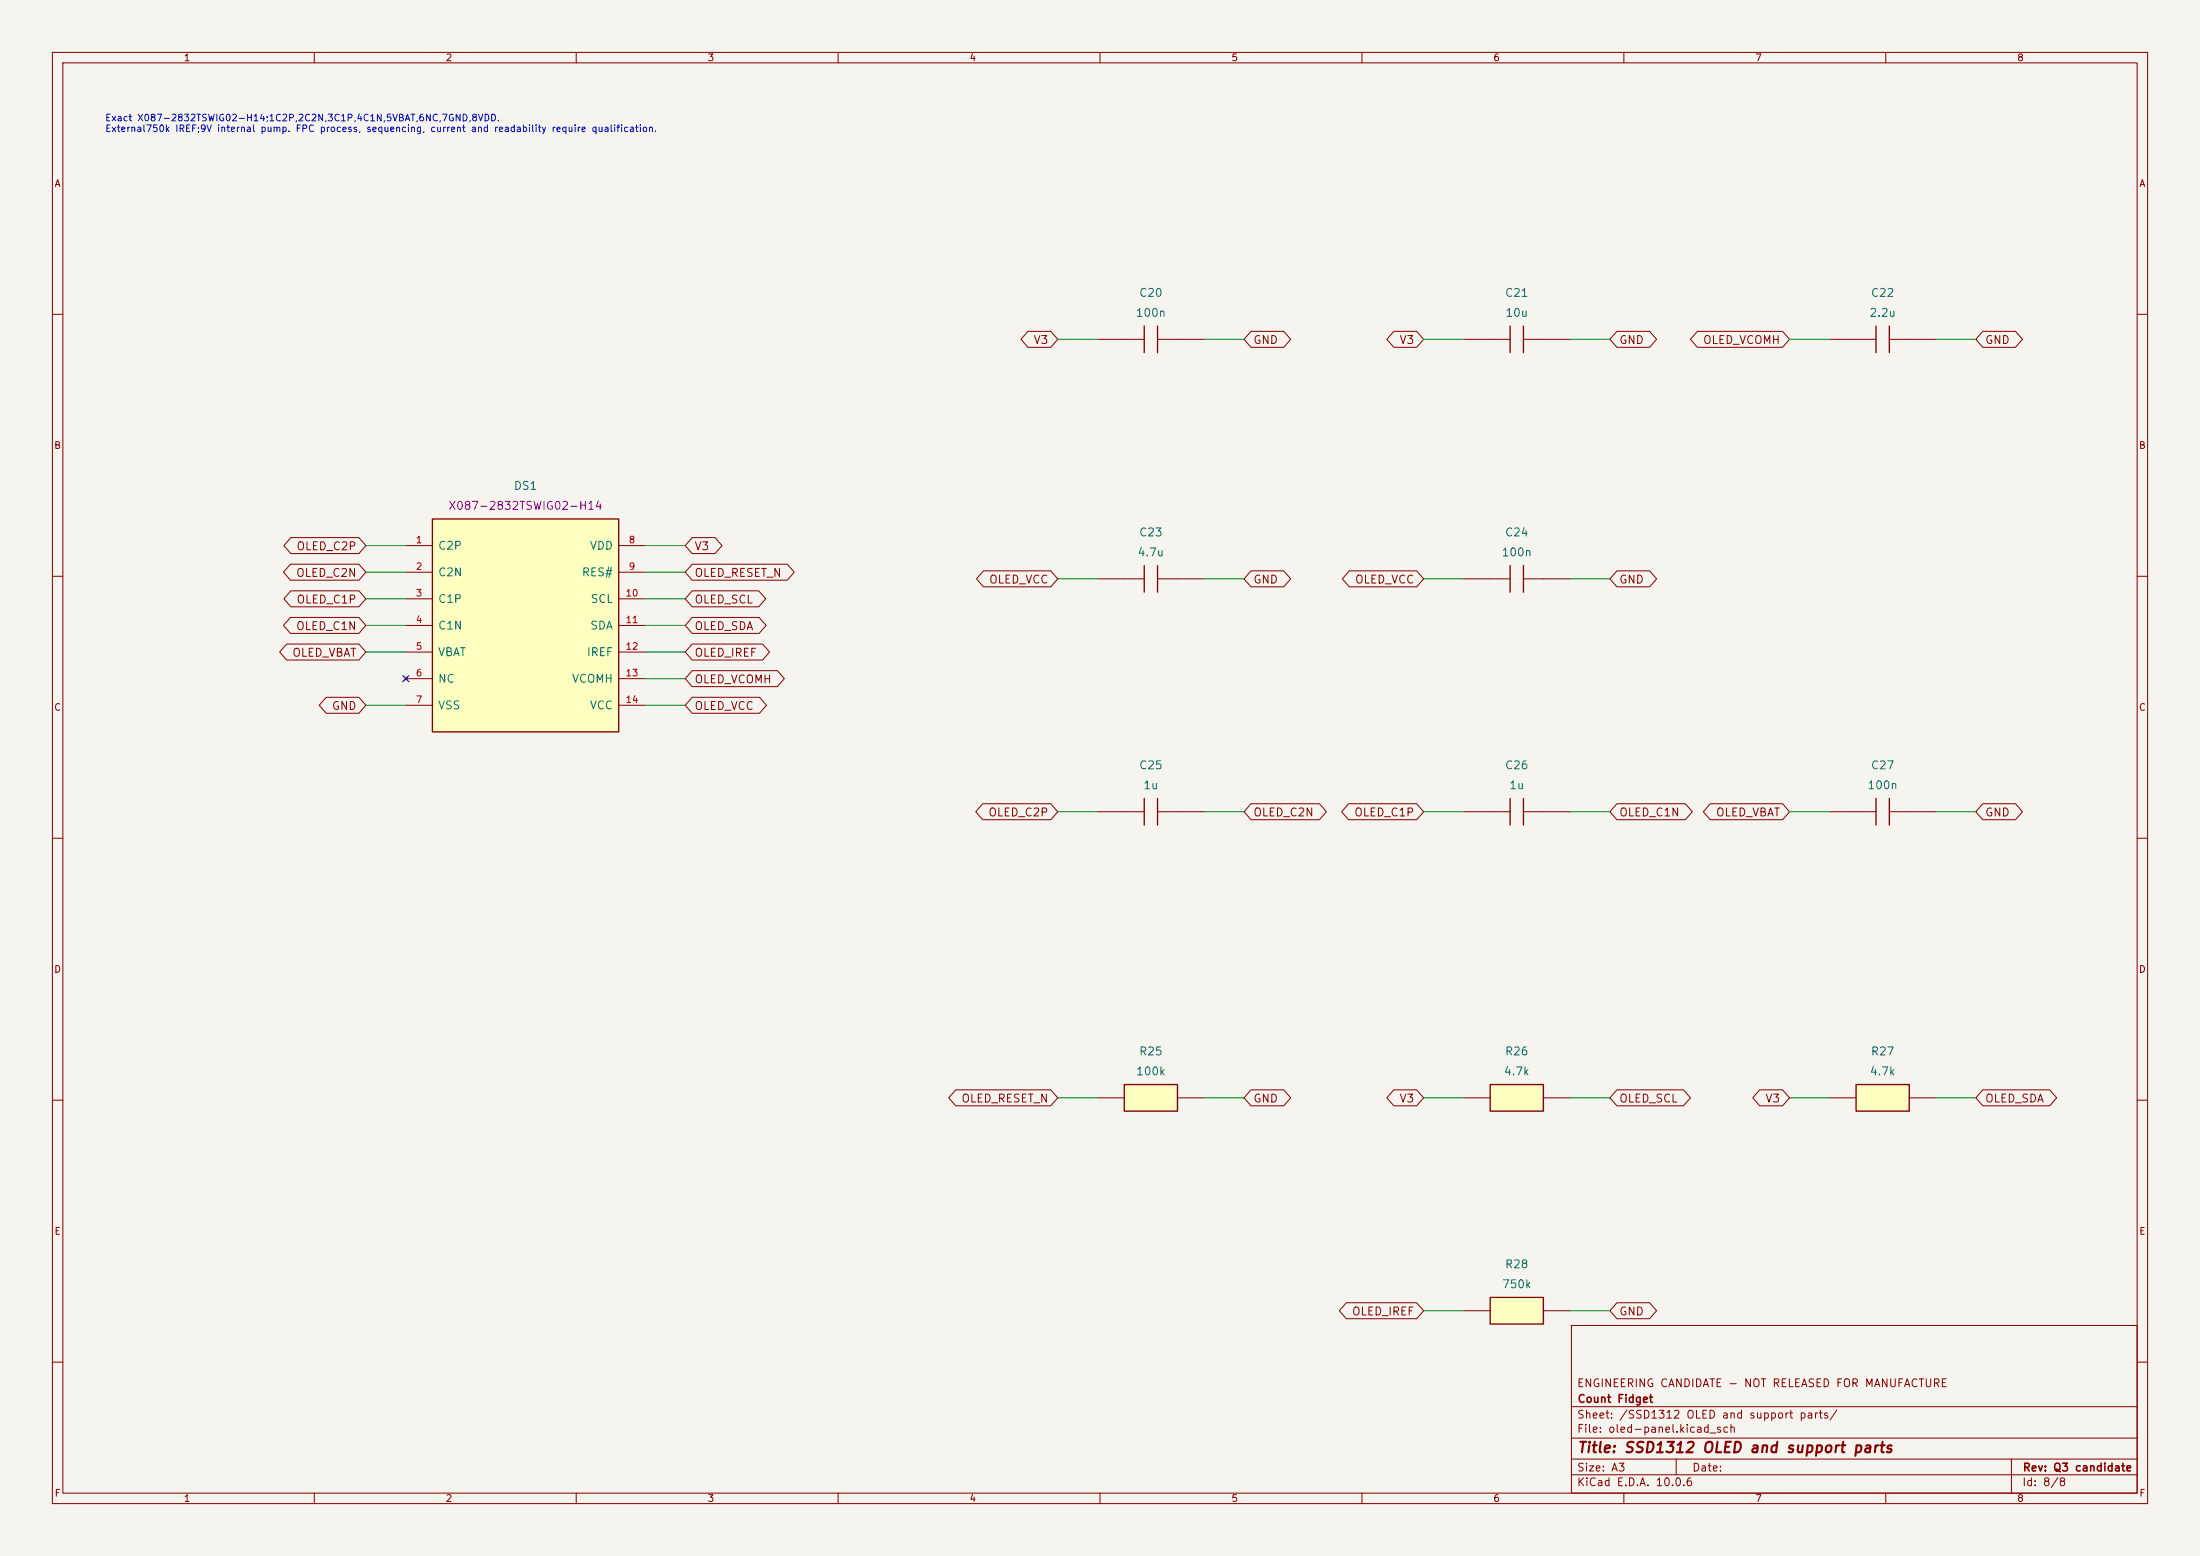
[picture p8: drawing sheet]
(kicad_sch (version 20250114) (generator "eeschema") (generator_version "10.0") (paper "A3") (title_block (title "SSD1312 OLED and support parts") (rev "Q3 candidate")
   (company "Count Fidget") (comment 1 "ENGINEERING CANDIDATE - NOT RELEASED FOR MANUFACTURE"))
(lib_symbols (symbol "CountFidgetQ3:DS1" (pin_names (offset 1.016))  (exclude_from_sim no) (in_bom yes) (on_board yes)
   (property "Reference" "DS" (at 0 24.13 0) (effects (font (size 1.27 1.27)))) (property "Value" "X087-2832TSWIG02-H14" (at 0 -24.13 0) (effects (font (size 1.27 1.27))))
   (property "Footprint" "CountFidgetQ3:X087-2832TSWIG02-H14" (at 0 0 0) (effects (font (size 1.27 1.27)) (hide yes)))
   (symbol "DS1_0_1" (rectangle (start -17.78 20.32) (end 17.78 -20.32) (stroke (width 0.254) (type default)) (fill (type background)))) (symbol "DS1_1_1" (pin passive line (at -22.86 15.24 0) (length 5.08) (name "C2P" (effects (font (size 1.524 1.524)))) (number "1" (effects (font (size 1.27 1.27)))))(pin passive line (at -22.86 10.16 0) (length 5.08) (name "C2N" (effects (font (size 1.524 1.524)))) (number "2" (effects (font (size 1.27 1.27)))))(pin passive line (at -22.86 5.08 0) (length 5.08) (name "C1P" (effects (font (size 1.524 1.524)))) (number "3" (effects (font (size 1.27 1.27)))))(pin passive line (at -22.86 0.0 0) (length 5.08) (name "C1N" (effects (font (size 1.524 1.524)))) (number "4" (effects (font (size 1.27 1.27)))))(pin power_in line (at -22.86 -5.08 0) (length 5.08) (name "VBAT" (effects (font (size 1.524 1.524)))) (number "5" (effects (font (size 1.27 1.27)))))(pin no_connect line (at -22.86 -10.159999999999998 0) (length 5.08) (name "NC" (effects (font (size 1.524 1.524)))) (number "6" (effects (font (size 1.27 1.27)))))(pin power_in line (at -22.86 -15.24 0) (length 5.08) (name "VSS" (effects (font (size 1.524 1.524)))) (number "7" (effects (font (size 1.27 1.27)))))(pin power_in line (at 22.86 15.24 180) (length 5.08) (name "VDD" (effects (font (size 1.524 1.524)))) (number "8" (effects (font (size 1.27 1.27)))))(pin input line (at 22.86 10.16 180) (length 5.08) (name "RES#" (effects (font (size 1.524 1.524)))) (number "9" (effects (font (size 1.27 1.27)))))(pin input line (at 22.86 5.08 180) (length 5.08) (name "SCL" (effects (font (size 1.524 1.524)))) (number "10" (effects (font (size 1.27 1.27)))))(pin bidirectional line (at 22.86 0.0 180) (length 5.08) (name "SDA" (effects (font (size 1.524 1.524)))) (number "11" (effects (font (size 1.27 1.27)))))(pin passive line (at 22.86 -5.08 180) (length 5.08) (name "IREF" (effects (font (size 1.524 1.524)))) (number "12" (effects (font (size 1.27 1.27)))))(pin power_out line (at 22.86 -10.159999999999998 180) (length 5.08) (name "VCOMH" (effects (font (size 1.524 1.524)))) (number "13" (effects (font (size 1.27 1.27)))))(pin power_out line (at 22.86 -15.24 180) (length 5.08) (name "VCC" (effects (font (size 1.524 1.524)))) (number "14" (effects (font (size 1.27 1.27)))))))
(symbol "CountFidgetQ3:C20" (pin_names (offset 1.016) hide) (pin_numbers hide) (exclude_from_sim no) (in_bom yes) (on_board yes)
   (property "Reference" "C" (at 0 6.35 0) (effects (font (size 1.27 1.27)))) (property "Value" "GRM188R71H104KA93D" (at 0 -6.35 0) (effects (font (size 1.27 1.27))))
   (property "Footprint" "CountFidgetQ3:Capacitor_SMD_C_0603_1608Metric" (at 0 0 0) (effects (font (size 1.27 1.27)) (hide yes)))
   (symbol "C20_0_1" (polyline (pts (xy -1.27 -2.54) (xy -1.27 2.54)) (stroke (width 0.254) (type default)) (fill (type none)))(polyline (pts (xy 1.27 -2.54) (xy 1.27 2.54)) (stroke (width 0.254) (type default)) (fill (type none)))(polyline (pts (xy -5.08 0) (xy -1.27 0)) (stroke (width 0) (type default)) (fill (type none)))(polyline (pts (xy 1.27 0) (xy 5.08 0)) (stroke (width 0) (type default)) (fill (type none)))) (symbol "C20_1_1" (pin passive line (at -10.16 0 0) (length 5.08) (name "1" (effects (font (size 1.524 1.524)))) (number "1" (effects (font (size 1.27 1.27)))))(pin passive line (at 10.16 0 180) (length 5.08) (name "2" (effects (font (size 1.524 1.524)))) (number "2" (effects (font (size 1.27 1.27)))))))
(symbol "CountFidgetQ3:C21" (pin_names (offset 1.016) hide) (pin_numbers hide) (exclude_from_sim no) (in_bom yes) (on_board yes)
   (property "Reference" "C" (at 0 6.35 0) (effects (font (size 1.27 1.27)))) (property "Value" "GRM21BR61E106KA73L" (at 0 -6.35 0) (effects (font (size 1.27 1.27))))
   (property "Footprint" "CountFidgetQ3:Capacitor_SMD_C_0805_2012Metric" (at 0 0 0) (effects (font (size 1.27 1.27)) (hide yes)))
   (symbol "C21_0_1" (polyline (pts (xy -1.27 -2.54) (xy -1.27 2.54)) (stroke (width 0.254) (type default)) (fill (type none)))(polyline (pts (xy 1.27 -2.54) (xy 1.27 2.54)) (stroke (width 0.254) (type default)) (fill (type none)))(polyline (pts (xy -5.08 0) (xy -1.27 0)) (stroke (width 0) (type default)) (fill (type none)))(polyline (pts (xy 1.27 0) (xy 5.08 0)) (stroke (width 0) (type default)) (fill (type none)))) (symbol "C21_1_1" (pin passive line (at -10.16 0 0) (length 5.08) (name "1" (effects (font (size 1.524 1.524)))) (number "1" (effects (font (size 1.27 1.27)))))(pin passive line (at 10.16 0 180) (length 5.08) (name "2" (effects (font (size 1.524 1.524)))) (number "2" (effects (font (size 1.27 1.27)))))))
(symbol "CountFidgetQ3:C22" (pin_names (offset 1.016) hide) (pin_numbers hide) (exclude_from_sim no) (in_bom yes) (on_board yes)
   (property "Reference" "C" (at 0 6.35 0) (effects (font (size 1.27 1.27)))) (property "Value" "GRM21BR71E225KE11L" (at 0 -6.35 0) (effects (font (size 1.27 1.27))))
   (property "Footprint" "CountFidgetQ3:Capacitor_SMD_C_0805_2012Metric" (at 0 0 0) (effects (font (size 1.27 1.27)) (hide yes)))
   (symbol "C22_0_1" (polyline (pts (xy -1.27 -2.54) (xy -1.27 2.54)) (stroke (width 0.254) (type default)) (fill (type none)))(polyline (pts (xy 1.27 -2.54) (xy 1.27 2.54)) (stroke (width 0.254) (type default)) (fill (type none)))(polyline (pts (xy -5.08 0) (xy -1.27 0)) (stroke (width 0) (type default)) (fill (type none)))(polyline (pts (xy 1.27 0) (xy 5.08 0)) (stroke (width 0) (type default)) (fill (type none)))) (symbol "C22_1_1" (pin passive line (at -10.16 0 0) (length 5.08) (name "1" (effects (font (size 1.524 1.524)))) (number "1" (effects (font (size 1.27 1.27)))))(pin passive line (at 10.16 0 180) (length 5.08) (name "2" (effects (font (size 1.524 1.524)))) (number "2" (effects (font (size 1.27 1.27)))))))
(symbol "CountFidgetQ3:C23" (pin_names (offset 1.016) hide) (pin_numbers hide) (exclude_from_sim no) (in_bom yes) (on_board yes)
   (property "Reference" "C" (at 0 6.35 0) (effects (font (size 1.27 1.27)))) (property "Value" "GRM21BZ71H475KE15L" (at 0 -6.35 0) (effects (font (size 1.27 1.27))))
   (property "Footprint" "CountFidgetQ3:Capacitor_SMD_C_0805_2012Metric" (at 0 0 0) (effects (font (size 1.27 1.27)) (hide yes)))
   (symbol "C23_0_1" (polyline (pts (xy -1.27 -2.54) (xy -1.27 2.54)) (stroke (width 0.254) (type default)) (fill (type none)))(polyline (pts (xy 1.27 -2.54) (xy 1.27 2.54)) (stroke (width 0.254) (type default)) (fill (type none)))(polyline (pts (xy -5.08 0) (xy -1.27 0)) (stroke (width 0) (type default)) (fill (type none)))(polyline (pts (xy 1.27 0) (xy 5.08 0)) (stroke (width 0) (type default)) (fill (type none)))) (symbol "C23_1_1" (pin passive line (at -10.16 0 0) (length 5.08) (name "1" (effects (font (size 1.524 1.524)))) (number "1" (effects (font (size 1.27 1.27)))))(pin passive line (at 10.16 0 180) (length 5.08) (name "2" (effects (font (size 1.524 1.524)))) (number "2" (effects (font (size 1.27 1.27)))))))
(symbol "CountFidgetQ3:C24" (pin_names (offset 1.016) hide) (pin_numbers hide) (exclude_from_sim no) (in_bom yes) (on_board yes)
   (property "Reference" "C" (at 0 6.35 0) (effects (font (size 1.27 1.27)))) (property "Value" "GRM188R71H104KA93D" (at 0 -6.35 0) (effects (font (size 1.27 1.27))))
   (property "Footprint" "CountFidgetQ3:Capacitor_SMD_C_0603_1608Metric" (at 0 0 0) (effects (font (size 1.27 1.27)) (hide yes)))
   (symbol "C24_0_1" (polyline (pts (xy -1.27 -2.54) (xy -1.27 2.54)) (stroke (width 0.254) (type default)) (fill (type none)))(polyline (pts (xy 1.27 -2.54) (xy 1.27 2.54)) (stroke (width 0.254) (type default)) (fill (type none)))(polyline (pts (xy -5.08 0) (xy -1.27 0)) (stroke (width 0) (type default)) (fill (type none)))(polyline (pts (xy 1.27 0) (xy 5.08 0)) (stroke (width 0) (type default)) (fill (type none)))) (symbol "C24_1_1" (pin passive line (at -10.16 0 0) (length 5.08) (name "1" (effects (font (size 1.524 1.524)))) (number "1" (effects (font (size 1.27 1.27)))))(pin passive line (at 10.16 0 180) (length 5.08) (name "2" (effects (font (size 1.524 1.524)))) (number "2" (effects (font (size 1.27 1.27)))))))
(symbol "CountFidgetQ3:C25" (pin_names (offset 1.016) hide) (pin_numbers hide) (exclude_from_sim no) (in_bom yes) (on_board yes)
   (property "Reference" "C" (at 0 6.35 0) (effects (font (size 1.27 1.27)))) (property "Value" "CL10B105KA8NNNC" (at 0 -6.35 0) (effects (font (size 1.27 1.27))))
   (property "Footprint" "CountFidgetQ3:Capacitor_SMD_C_0603_1608Metric" (at 0 0 0) (effects (font (size 1.27 1.27)) (hide yes)))
   (symbol "C25_0_1" (polyline (pts (xy -1.27 -2.54) (xy -1.27 2.54)) (stroke (width 0.254) (type default)) (fill (type none)))(polyline (pts (xy 1.27 -2.54) (xy 1.27 2.54)) (stroke (width 0.254) (type default)) (fill (type none)))(polyline (pts (xy -5.08 0) (xy -1.27 0)) (stroke (width 0) (type default)) (fill (type none)))(polyline (pts (xy 1.27 0) (xy 5.08 0)) (stroke (width 0) (type default)) (fill (type none)))) (symbol "C25_1_1" (pin passive line (at -10.16 0 0) (length 5.08) (name "1" (effects (font (size 1.524 1.524)))) (number "1" (effects (font (size 1.27 1.27)))))(pin passive line (at 10.16 0 180) (length 5.08) (name "2" (effects (font (size 1.524 1.524)))) (number "2" (effects (font (size 1.27 1.27)))))))
(symbol "CountFidgetQ3:C26" (pin_names (offset 1.016) hide) (pin_numbers hide) (exclude_from_sim no) (in_bom yes) (on_board yes)
   (property "Reference" "C" (at 0 6.35 0) (effects (font (size 1.27 1.27)))) (property "Value" "CL10B105KA8NNNC" (at 0 -6.35 0) (effects (font (size 1.27 1.27))))
   (property "Footprint" "CountFidgetQ3:Capacitor_SMD_C_0603_1608Metric" (at 0 0 0) (effects (font (size 1.27 1.27)) (hide yes)))
   (symbol "C26_0_1" (polyline (pts (xy -1.27 -2.54) (xy -1.27 2.54)) (stroke (width 0.254) (type default)) (fill (type none)))(polyline (pts (xy 1.27 -2.54) (xy 1.27 2.54)) (stroke (width 0.254) (type default)) (fill (type none)))(polyline (pts (xy -5.08 0) (xy -1.27 0)) (stroke (width 0) (type default)) (fill (type none)))(polyline (pts (xy 1.27 0) (xy 5.08 0)) (stroke (width 0) (type default)) (fill (type none)))) (symbol "C26_1_1" (pin passive line (at -10.16 0 0) (length 5.08) (name "1" (effects (font (size 1.524 1.524)))) (number "1" (effects (font (size 1.27 1.27)))))(pin passive line (at 10.16 0 180) (length 5.08) (name "2" (effects (font (size 1.524 1.524)))) (number "2" (effects (font (size 1.27 1.27)))))))
(symbol "CountFidgetQ3:C27" (pin_names (offset 1.016) hide) (pin_numbers hide) (exclude_from_sim no) (in_bom yes) (on_board yes)
   (property "Reference" "C" (at 0 6.35 0) (effects (font (size 1.27 1.27)))) (property "Value" "GRM188R71H104KA93D" (at 0 -6.35 0) (effects (font (size 1.27 1.27))))
   (property "Footprint" "CountFidgetQ3:Capacitor_SMD_C_0603_1608Metric" (at 0 0 0) (effects (font (size 1.27 1.27)) (hide yes)))
   (symbol "C27_0_1" (polyline (pts (xy -1.27 -2.54) (xy -1.27 2.54)) (stroke (width 0.254) (type default)) (fill (type none)))(polyline (pts (xy 1.27 -2.54) (xy 1.27 2.54)) (stroke (width 0.254) (type default)) (fill (type none)))(polyline (pts (xy -5.08 0) (xy -1.27 0)) (stroke (width 0) (type default)) (fill (type none)))(polyline (pts (xy 1.27 0) (xy 5.08 0)) (stroke (width 0) (type default)) (fill (type none)))) (symbol "C27_1_1" (pin passive line (at -10.16 0 0) (length 5.08) (name "1" (effects (font (size 1.524 1.524)))) (number "1" (effects (font (size 1.27 1.27)))))(pin passive line (at 10.16 0 180) (length 5.08) (name "2" (effects (font (size 1.524 1.524)))) (number "2" (effects (font (size 1.27 1.27)))))))
(symbol "CountFidgetQ3:R25" (pin_names (offset 1.016) hide) (pin_numbers hide) (exclude_from_sim no) (in_bom yes) (on_board yes)
   (property "Reference" "R" (at 0 6.35 0) (effects (font (size 1.27 1.27)))) (property "Value" "RC0603FR-07100KL" (at 0 -6.35 0) (effects (font (size 1.27 1.27))))
   (property "Footprint" "CountFidgetQ3:Resistor_SMD_R_0603_1608Metric" (at 0 0 0) (effects (font (size 1.27 1.27)) (hide yes)))
   (symbol "R25_0_1" (rectangle (start -5.08 2.54) (end 5.08 -2.54) (stroke (width 0.254) (type default)) (fill (type background)))) (symbol "R25_1_1" (pin passive line (at -10.16 0 0) (length 5.08) (name "1" (effects (font (size 1.524 1.524)))) (number "1" (effects (font (size 1.27 1.27)))))(pin passive line (at 10.16 0 180) (length 5.08) (name "2" (effects (font (size 1.524 1.524)))) (number "2" (effects (font (size 1.27 1.27)))))))
(symbol "CountFidgetQ3:R26" (pin_names (offset 1.016) hide) (pin_numbers hide) (exclude_from_sim no) (in_bom yes) (on_board yes)
   (property "Reference" "R" (at 0 6.35 0) (effects (font (size 1.27 1.27)))) (property "Value" "RC0603FR-074K7L" (at 0 -6.35 0) (effects (font (size 1.27 1.27))))
   (property "Footprint" "CountFidgetQ3:Resistor_SMD_R_0603_1608Metric" (at 0 0 0) (effects (font (size 1.27 1.27)) (hide yes)))
   (symbol "R26_0_1" (rectangle (start -5.08 2.54) (end 5.08 -2.54) (stroke (width 0.254) (type default)) (fill (type background)))) (symbol "R26_1_1" (pin passive line (at -10.16 0 0) (length 5.08) (name "1" (effects (font (size 1.524 1.524)))) (number "1" (effects (font (size 1.27 1.27)))))(pin passive line (at 10.16 0 180) (length 5.08) (name "2" (effects (font (size 1.524 1.524)))) (number "2" (effects (font (size 1.27 1.27)))))))
(symbol "CountFidgetQ3:R27" (pin_names (offset 1.016) hide) (pin_numbers hide) (exclude_from_sim no) (in_bom yes) (on_board yes)
   (property "Reference" "R" (at 0 6.35 0) (effects (font (size 1.27 1.27)))) (property "Value" "RC0603FR-074K7L" (at 0 -6.35 0) (effects (font (size 1.27 1.27))))
   (property "Footprint" "CountFidgetQ3:Resistor_SMD_R_0603_1608Metric" (at 0 0 0) (effects (font (size 1.27 1.27)) (hide yes)))
   (symbol "R27_0_1" (rectangle (start -5.08 2.54) (end 5.08 -2.54) (stroke (width 0.254) (type default)) (fill (type background)))) (symbol "R27_1_1" (pin passive line (at -10.16 0 0) (length 5.08) (name "1" (effects (font (size 1.524 1.524)))) (number "1" (effects (font (size 1.27 1.27)))))(pin passive line (at 10.16 0 180) (length 5.08) (name "2" (effects (font (size 1.524 1.524)))) (number "2" (effects (font (size 1.27 1.27)))))))
(symbol "CountFidgetQ3:R28" (pin_names (offset 1.016) hide) (pin_numbers hide) (exclude_from_sim no) (in_bom yes) (on_board yes)
   (property "Reference" "R" (at 0 6.35 0) (effects (font (size 1.27 1.27)))) (property "Value" "RC0603FR-07750KL" (at 0 -6.35 0) (effects (font (size 1.27 1.27))))
   (property "Footprint" "CountFidgetQ3:Resistor_SMD_R_0603_1608Metric" (at 0 0 0) (effects (font (size 1.27 1.27)) (hide yes)))
   (symbol "R28_0_1" (rectangle (start -5.08 2.54) (end 5.08 -2.54) (stroke (width 0.254) (type default)) (fill (type background)))) (symbol "R28_1_1" (pin passive line (at -10.16 0 0) (length 5.08) (name "1" (effects (font (size 1.524 1.524)))) (number "1" (effects (font (size 1.27 1.27)))))(pin passive line (at 10.16 0 180) (length 5.08) (name "2" (effects (font (size 1.524 1.524)))) (number "2" (effects (font (size 1.27 1.27))))))))
(text "Exact X087-2832TSWIG02-H14;1C2P,2C2N,3C1P,4C1N,5VBAT,6NC,7GND,8VDD.\nExternal750k IREF;9V internal pump. FPC process, sequencing, current and readability require qualification." (at 20 22 0) (effects (font (size 1.27 1.27)) (justify left top)))
(symbol (lib_id "CountFidgetQ3:DS1") (at 100.33 119.38 0) (unit 1) (exclude_from_sim no) (in_bom yes) (on_board yes) (dnp no) (property "Reference" "DS1" (at 100.33 92.71000000000001 0) (effects (font (size 1.524 1.524)))) (property "Value" "X087-2832TSWIG02-H14" (at 100.33 96.52 0) (effects (font (size 1.524 1.524)) (hide yes)))
   (property "Footprint" "CountFidgetQ3:X087-2832TSWIG02-H14" (at 100.33 119.38 0) (effects (font (size 1.27 1.27)) (hide yes))) (property "MPN" "X087-2832TSWIG02-H14" (at 100.33 96.52 0) (effects (font (size 1.524 1.524))))
   (property "Description" "Vendor localized FPC solder after SMT reflow; proposed planar XY lands, glass support and terminal Z transition require approval; do not reflow glass; no customer soldering; exact vendor process and first article pending" (at 100.33 119.38 0) (effects (font (size 1.27 1.27)) (hide yes))) (pin "1")(pin "2")(pin "3")(pin "4")(pin "5")(pin "6")(pin "7")(pin "8")(pin "9")(pin "10")(pin "11")(pin "12")(pin "13")(pin "14"))
(wire (pts (xy 77.47 104.14) (xy 69.85 104.14)) (stroke (width 0) (type default)))
(global_label "OLED_C2P" (shape bidirectional) (at 69.85 104.14 180) (effects (font (size 1.524 1.524)) (justify right))
   (property "Intersheetrefs" "${INTERSHEET_REFS}" (at 69.85 104.14 0) (effects (font (size 1.27 1.27)) (hide yes))))
(wire (pts (xy 77.47 109.22) (xy 69.85 109.22)) (stroke (width 0) (type default)))
(global_label "OLED_C2N" (shape bidirectional) (at 69.85 109.22 180) (effects (font (size 1.524 1.524)) (justify right))
   (property "Intersheetrefs" "${INTERSHEET_REFS}" (at 69.85 109.22 0) (effects (font (size 1.27 1.27)) (hide yes))))
(wire (pts (xy 77.47 114.3) (xy 69.85 114.3)) (stroke (width 0) (type default)))
(global_label "OLED_C1P" (shape bidirectional) (at 69.85 114.3 180) (effects (font (size 1.524 1.524)) (justify right))
   (property "Intersheetrefs" "${INTERSHEET_REFS}" (at 69.85 114.3 0) (effects (font (size 1.27 1.27)) (hide yes))))
(wire (pts (xy 77.47 119.38) (xy 69.85 119.38)) (stroke (width 0) (type default)))
(global_label "OLED_C1N" (shape bidirectional) (at 69.85 119.38 180) (effects (font (size 1.524 1.524)) (justify right))
   (property "Intersheetrefs" "${INTERSHEET_REFS}" (at 69.85 119.38 0) (effects (font (size 1.27 1.27)) (hide yes))))
(wire (pts (xy 77.47 124.46) (xy 69.85 124.46)) (stroke (width 0) (type default)))
(global_label "OLED_VBAT" (shape bidirectional) (at 69.85 124.46 180) (effects (font (size 1.524 1.524)) (justify right))
   (property "Intersheetrefs" "${INTERSHEET_REFS}" (at 69.85 124.46 0) (effects (font (size 1.27 1.27)) (hide yes))))
(no_connect (at 77.47 129.54))
(wire (pts (xy 77.47 134.62) (xy 69.85 134.62)) (stroke (width 0) (type default)))
(global_label "GND" (shape bidirectional) (at 69.85 134.62 180) (effects (font (size 1.524 1.524)) (justify right))
   (property "Intersheetrefs" "${INTERSHEET_REFS}" (at 69.85 134.62 0) (effects (font (size 1.27 1.27)) (hide yes))))
(wire (pts (xy 123.19 104.14) (xy 130.81 104.14)) (stroke (width 0) (type default)))
(global_label "V3" (shape bidirectional) (at 130.81 104.14 0) (effects (font (size 1.524 1.524)) (justify left))
   (property "Intersheetrefs" "${INTERSHEET_REFS}" (at 130.81 104.14 0) (effects (font (size 1.27 1.27)) (hide yes))))
(wire (pts (xy 123.19 109.22) (xy 130.81 109.22)) (stroke (width 0) (type default)))
(global_label "OLED_RESET_N" (shape bidirectional) (at 130.81 109.22 0) (effects (font (size 1.524 1.524)) (justify left))
   (property "Intersheetrefs" "${INTERSHEET_REFS}" (at 130.81 109.22 0) (effects (font (size 1.27 1.27)) (hide yes))))
(wire (pts (xy 123.19 114.3) (xy 130.81 114.3)) (stroke (width 0) (type default)))
(global_label "OLED_SCL" (shape bidirectional) (at 130.81 114.3 0) (effects (font (size 1.524 1.524)) (justify left))
   (property "Intersheetrefs" "${INTERSHEET_REFS}" (at 130.81 114.3 0) (effects (font (size 1.27 1.27)) (hide yes))))
(wire (pts (xy 123.19 119.38) (xy 130.81 119.38)) (stroke (width 0) (type default)))
(global_label "OLED_SDA" (shape bidirectional) (at 130.81 119.38 0) (effects (font (size 1.524 1.524)) (justify left))
   (property "Intersheetrefs" "${INTERSHEET_REFS}" (at 130.81 119.38 0) (effects (font (size 1.27 1.27)) (hide yes))))
(wire (pts (xy 123.19 124.46) (xy 130.81 124.46)) (stroke (width 0) (type default)))
(global_label "OLED_IREF" (shape bidirectional) (at 130.81 124.46 0) (effects (font (size 1.524 1.524)) (justify left))
   (property "Intersheetrefs" "${INTERSHEET_REFS}" (at 130.81 124.46 0) (effects (font (size 1.27 1.27)) (hide yes))))
(wire (pts (xy 123.19 129.54) (xy 130.81 129.54)) (stroke (width 0) (type default)))
(global_label "OLED_VCOMH" (shape bidirectional) (at 130.81 129.54 0) (effects (font (size 1.524 1.524)) (justify left))
   (property "Intersheetrefs" "${INTERSHEET_REFS}" (at 130.81 129.54 0) (effects (font (size 1.27 1.27)) (hide yes))))
(wire (pts (xy 123.19 134.62) (xy 130.81 134.62)) (stroke (width 0) (type default)))
(global_label "OLED_VCC" (shape bidirectional) (at 130.81 134.62 0) (effects (font (size 1.524 1.524)) (justify left))
   (property "Intersheetrefs" "${INTERSHEET_REFS}" (at 130.81 134.62 0) (effects (font (size 1.27 1.27)) (hide yes))))
(symbol (lib_id "CountFidgetQ3:C20") (at 219.71 64.77 0) (unit 1) (exclude_from_sim no) (in_bom yes) (on_board yes) (dnp no) (property "Reference" "C20" (at 219.71 55.879999999999995 0) (effects (font (size 1.524 1.524)))) (property "Value" "100n" (at 219.71 59.69 0) (effects (font (size 1.524 1.524))))
   (property "Footprint" "CountFidgetQ3:Capacitor_SMD_C_0603_1608Metric" (at 219.71 64.77 0) (effects (font (size 1.27 1.27)) (hide yes))) (property "MPN" "GRM188R71H104KA93D" (at 219.71 59.69 0) (effects (font (size 1.524 1.524)) (hide yes)))
   (property "Description" "50V X7R +/-10%; at DS1.VDD." (at 219.71 64.77 0) (effects (font (size 1.27 1.27)) (hide yes))) (pin "1")(pin "2"))
(wire (pts (xy 209.55 64.77) (xy 201.93 64.77)) (stroke (width 0) (type default)))
(global_label "V3" (shape bidirectional) (at 201.93 64.77 180) (effects (font (size 1.524 1.524)) (justify right))
   (property "Intersheetrefs" "${INTERSHEET_REFS}" (at 201.93 64.77 0) (effects (font (size 1.27 1.27)) (hide yes))))
(wire (pts (xy 229.87 64.77) (xy 237.49 64.77)) (stroke (width 0) (type default)))
(global_label "GND" (shape bidirectional) (at 237.49 64.77 0) (effects (font (size 1.524 1.524)) (justify left))
   (property "Intersheetrefs" "${INTERSHEET_REFS}" (at 237.49 64.77 0) (effects (font (size 1.27 1.27)) (hide yes))))
(symbol (lib_id "CountFidgetQ3:C21") (at 289.56 64.77 0) (unit 1) (exclude_from_sim no) (in_bom yes) (on_board yes) (dnp no) (property "Reference" "C21" (at 289.56 55.879999999999995 0) (effects (font (size 1.524 1.524)))) (property "Value" "10u" (at 289.56 59.69 0) (effects (font (size 1.524 1.524))))
   (property "Footprint" "CountFidgetQ3:Capacitor_SMD_C_0805_2012Metric" (at 289.56 64.77 0) (effects (font (size 1.27 1.27)) (hide yes))) (property "MPN" "GRM21BR61E106KA73L" (at 289.56 59.69 0) (effects (font (size 1.524 1.524)) (hide yes)))
   (property "Description" "25V X5R +/-10%; OLED logic bulk, require>=4.7uF effective at3V; existingQ2 C2/C6 MPN." (at 289.56 64.77 0) (effects (font (size 1.27 1.27)) (hide yes))) (pin "1")(pin "2"))
(wire (pts (xy 279.4 64.77) (xy 271.78 64.77)) (stroke (width 0) (type default)))
(global_label "V3" (shape bidirectional) (at 271.78 64.77 180) (effects (font (size 1.524 1.524)) (justify right))
   (property "Intersheetrefs" "${INTERSHEET_REFS}" (at 271.78 64.77 0) (effects (font (size 1.27 1.27)) (hide yes))))
(wire (pts (xy 299.72 64.77) (xy 307.34 64.77)) (stroke (width 0) (type default)))
(global_label "GND" (shape bidirectional) (at 307.34 64.77 0) (effects (font (size 1.524 1.524)) (justify left))
   (property "Intersheetrefs" "${INTERSHEET_REFS}" (at 307.34 64.77 0) (effects (font (size 1.27 1.27)) (hide yes))))
(symbol (lib_id "CountFidgetQ3:C22") (at 359.41 64.77 0) (unit 1) (exclude_from_sim no) (in_bom yes) (on_board yes) (dnp no) (property "Reference" "C22" (at 359.41 55.879999999999995 0) (effects (font (size 1.524 1.524)))) (property "Value" "2.2u" (at 359.41 59.69 0) (effects (font (size 1.524 1.524))))
   (property "Footprint" "CountFidgetQ3:Capacitor_SMD_C_0805_2012Metric" (at 359.41 64.77 0) (effects (font (size 1.27 1.27)) (hide yes))) (property "MPN" "GRM21BR71E225KE11L" (at 359.41 59.69 0) (effects (font (size 1.524 1.524)) (hide yes)))
   (property "Description" "25V X7R +/-10%; module recommends2.2uF16V X7R." (at 359.41 64.77 0) (effects (font (size 1.27 1.27)) (hide yes))) (pin "1")(pin "2"))
(wire (pts (xy 349.25 64.77) (xy 341.63 64.77)) (stroke (width 0) (type default)))
(global_label "OLED_VCOMH" (shape bidirectional) (at 341.63 64.77 180) (effects (font (size 1.524 1.524)) (justify right))
   (property "Intersheetrefs" "${INTERSHEET_REFS}" (at 341.63 64.77 0) (effects (font (size 1.27 1.27)) (hide yes))))
(wire (pts (xy 369.57 64.77) (xy 377.19 64.77)) (stroke (width 0) (type default)))
(global_label "GND" (shape bidirectional) (at 377.19 64.77 0) (effects (font (size 1.524 1.524)) (justify left))
   (property "Intersheetrefs" "${INTERSHEET_REFS}" (at 377.19 64.77 0) (effects (font (size 1.27 1.27)) (hide yes))))
(symbol (lib_id "CountFidgetQ3:C23") (at 219.71 110.49 0) (unit 1) (exclude_from_sim no) (in_bom yes) (on_board yes) (dnp no) (property "Reference" "C23" (at 219.71 101.6 0) (effects (font (size 1.524 1.524)))) (property "Value" "4.7u" (at 219.71 105.40999999999998 0) (effects (font (size 1.524 1.524))))
   (property "Footprint" "CountFidgetQ3:Capacitor_SMD_C_0805_2012Metric" (at 219.71 110.49 0) (effects (font (size 1.27 1.27)) (hide yes))) (property "MPN" "GRM21BZ71H475KE15L" (at 219.71 105.40999999999998 0) (effects (font (size 1.524 1.524)) (hide yes)))
   (property "Description" "50V X7R +/-10%; module recommends4.7uF16V X7R. Verify effective capacitance at9V." (at 219.71 110.49 0) (effects (font (size 1.27 1.27)) (hide yes))) (pin "1")(pin "2"))
(wire (pts (xy 209.55 110.49) (xy 201.93 110.49)) (stroke (width 0) (type default)))
(global_label "OLED_VCC" (shape bidirectional) (at 201.93 110.49 180) (effects (font (size 1.524 1.524)) (justify right))
   (property "Intersheetrefs" "${INTERSHEET_REFS}" (at 201.93 110.49 0) (effects (font (size 1.27 1.27)) (hide yes))))
(wire (pts (xy 229.87 110.49) (xy 237.49 110.49)) (stroke (width 0) (type default)))
(global_label "GND" (shape bidirectional) (at 237.49 110.49 0) (effects (font (size 1.524 1.524)) (justify left))
   (property "Intersheetrefs" "${INTERSHEET_REFS}" (at 237.49 110.49 0) (effects (font (size 1.27 1.27)) (hide yes))))
(symbol (lib_id "CountFidgetQ3:C24") (at 289.56 110.49 0) (unit 1) (exclude_from_sim no) (in_bom yes) (on_board yes) (dnp no) (property "Reference" "C24" (at 289.56 101.6 0) (effects (font (size 1.524 1.524)))) (property "Value" "100n" (at 289.56 105.40999999999998 0) (effects (font (size 1.524 1.524))))
   (property "Footprint" "CountFidgetQ3:Capacitor_SMD_C_0603_1608Metric" (at 289.56 110.49 0) (effects (font (size 1.27 1.27)) (hide yes))) (property "MPN" "GRM188R71H104KA93D" (at 289.56 105.40999999999998 0) (effects (font (size 1.524 1.524)) (hide yes)))
   (property "Description" "50V X7R +/-10%; no forced discharge/clamp on OLED_VCC." (at 289.56 110.49 0) (effects (font (size 1.27 1.27)) (hide yes))) (pin "1")(pin "2"))
(wire (pts (xy 279.4 110.49) (xy 271.78 110.49)) (stroke (width 0) (type default)))
(global_label "OLED_VCC" (shape bidirectional) (at 271.78 110.49 180) (effects (font (size 1.524 1.524)) (justify right))
   (property "Intersheetrefs" "${INTERSHEET_REFS}" (at 271.78 110.49 0) (effects (font (size 1.27 1.27)) (hide yes))))
(wire (pts (xy 299.72 110.49) (xy 307.34 110.49)) (stroke (width 0) (type default)))
(global_label "GND" (shape bidirectional) (at 307.34 110.49 0) (effects (font (size 1.524 1.524)) (justify left))
   (property "Intersheetrefs" "${INTERSHEET_REFS}" (at 307.34 110.49 0) (effects (font (size 1.27 1.27)) (hide yes))))
(symbol (lib_id "CountFidgetQ3:C25") (at 219.71 154.94 0) (unit 1) (exclude_from_sim no) (in_bom yes) (on_board yes) (dnp no) (property "Reference" "C25" (at 219.71 146.05 0) (effects (font (size 1.524 1.524)))) (property "Value" "1u" (at 219.71 149.86 0) (effects (font (size 1.524 1.524))))
   (property "Footprint" "CountFidgetQ3:Capacitor_SMD_C_0603_1608Metric" (at 219.71 154.94 0) (effects (font (size 1.27 1.27)) (hide yes))) (property "MPN" "CL10B105KA8NNNC" (at 219.71 149.86 0) (effects (font (size 1.524 1.524)) (hide yes)))
   (property "Description" "25V X7R +/-10%; flying capacitor, short direct traces and no ground connection." (at 219.71 154.94 0) (effects (font (size 1.27 1.27)) (hide yes))) (pin "1")(pin "2"))
(wire (pts (xy 209.55 154.94) (xy 201.93 154.94)) (stroke (width 0) (type default)))
(global_label "OLED_C2P" (shape bidirectional) (at 201.93 154.94 180) (effects (font (size 1.524 1.524)) (justify right))
   (property "Intersheetrefs" "${INTERSHEET_REFS}" (at 201.93 154.94 0) (effects (font (size 1.27 1.27)) (hide yes))))
(wire (pts (xy 229.87 154.94) (xy 237.49 154.94)) (stroke (width 0) (type default)))
(global_label "OLED_C2N" (shape bidirectional) (at 237.49 154.94 0) (effects (font (size 1.524 1.524)) (justify left))
   (property "Intersheetrefs" "${INTERSHEET_REFS}" (at 237.49 154.94 0) (effects (font (size 1.27 1.27)) (hide yes))))
(symbol (lib_id "CountFidgetQ3:C26") (at 289.56 154.94 0) (unit 1) (exclude_from_sim no) (in_bom yes) (on_board yes) (dnp no) (property "Reference" "C26" (at 289.56 146.05 0) (effects (font (size 1.524 1.524)))) (property "Value" "1u" (at 289.56 149.86 0) (effects (font (size 1.524 1.524))))
   (property "Footprint" "CountFidgetQ3:Capacitor_SMD_C_0603_1608Metric" (at 289.56 154.94 0) (effects (font (size 1.27 1.27)) (hide yes))) (property "MPN" "CL10B105KA8NNNC" (at 289.56 149.86 0) (effects (font (size 1.524 1.524)) (hide yes)))
   (property "Description" "25V X7R +/-10%; flying capacitor, short direct traces and no ground connection." (at 289.56 154.94 0) (effects (font (size 1.27 1.27)) (hide yes))) (pin "1")(pin "2"))
(wire (pts (xy 279.4 154.94) (xy 271.78 154.94)) (stroke (width 0) (type default)))
(global_label "OLED_C1P" (shape bidirectional) (at 271.78 154.94 180) (effects (font (size 1.524 1.524)) (justify right))
   (property "Intersheetrefs" "${INTERSHEET_REFS}" (at 271.78 154.94 0) (effects (font (size 1.27 1.27)) (hide yes))))
(wire (pts (xy 299.72 154.94) (xy 307.34 154.94)) (stroke (width 0) (type default)))
(global_label "OLED_C1N" (shape bidirectional) (at 307.34 154.94 0) (effects (font (size 1.524 1.524)) (justify left))
   (property "Intersheetrefs" "${INTERSHEET_REFS}" (at 307.34 154.94 0) (effects (font (size 1.27 1.27)) (hide yes))))
(symbol (lib_id "CountFidgetQ3:C27") (at 359.41 154.94 0) (unit 1) (exclude_from_sim no) (in_bom yes) (on_board yes) (dnp no) (property "Reference" "C27" (at 359.41 146.05 0) (effects (font (size 1.524 1.524)))) (property "Value" "100n" (at 359.41 149.86 0) (effects (font (size 1.524 1.524))))
   (property "Footprint" "CountFidgetQ3:Capacitor_SMD_C_0603_1608Metric" (at 359.41 154.94 0) (effects (font (size 1.27 1.27)) (hide yes))) (property "MPN" "GRM188R71H104KA93D" (at 359.41 149.86 0) (effects (font (size 1.524 1.524)) (hide yes)))
   (property "Description" "50V X7R +/-10%; local switched pump-input bypass; include in measured startup surge." (at 359.41 154.94 0) (effects (font (size 1.27 1.27)) (hide yes))) (pin "1")(pin "2"))
(wire (pts (xy 349.25 154.94) (xy 341.63 154.94)) (stroke (width 0) (type default)))
(global_label "OLED_VBAT" (shape bidirectional) (at 341.63 154.94 180) (effects (font (size 1.524 1.524)) (justify right))
   (property "Intersheetrefs" "${INTERSHEET_REFS}" (at 341.63 154.94 0) (effects (font (size 1.27 1.27)) (hide yes))))
(wire (pts (xy 369.57 154.94) (xy 377.19 154.94)) (stroke (width 0) (type default)))
(global_label "GND" (shape bidirectional) (at 377.19 154.94 0) (effects (font (size 1.524 1.524)) (justify left))
   (property "Intersheetrefs" "${INTERSHEET_REFS}" (at 377.19 154.94 0) (effects (font (size 1.27 1.27)) (hide yes))))
(symbol (lib_id "CountFidgetQ3:R25") (at 219.71 209.55 0) (unit 1) (exclude_from_sim no) (in_bom yes) (on_board yes) (dnp no) (property "Reference" "R25" (at 219.71 200.66000000000003 0) (effects (font (size 1.524 1.524)))) (property "Value" "100k" (at 219.71 204.47000000000003 0) (effects (font (size 1.524 1.524))))
   (property "Footprint" "CountFidgetQ3:Resistor_SMD_R_0603_1608Metric" (at 219.71 209.55 0) (effects (font (size 1.27 1.27)) (hide yes))) (property "MPN" "RC0603FR-07100KL" (at 219.71 204.47000000000003 0) (effects (font (size 1.524 1.524)) (hide yes)))
   (property "Description" "1%,100mW" (at 219.71 209.55 0) (effects (font (size 1.27 1.27)) (hide yes))) (pin "1")(pin "2"))
(wire (pts (xy 209.55 209.55) (xy 201.93 209.55)) (stroke (width 0) (type default)))
(global_label "OLED_RESET_N" (shape bidirectional) (at 201.93 209.55 180) (effects (font (size 1.524 1.524)) (justify right))
   (property "Intersheetrefs" "${INTERSHEET_REFS}" (at 201.93 209.55 0) (effects (font (size 1.27 1.27)) (hide yes))))
(wire (pts (xy 229.87 209.55) (xy 237.49 209.55)) (stroke (width 0) (type default)))
(global_label "GND" (shape bidirectional) (at 237.49 209.55 0) (effects (font (size 1.524 1.524)) (justify left))
   (property "Intersheetrefs" "${INTERSHEET_REFS}" (at 237.49 209.55 0) (effects (font (size 1.27 1.27)) (hide yes))))
(symbol (lib_id "CountFidgetQ3:R26") (at 289.56 209.55 0) (unit 1) (exclude_from_sim no) (in_bom yes) (on_board yes) (dnp no) (property "Reference" "R26" (at 289.56 200.66000000000003 0) (effects (font (size 1.524 1.524)))) (property "Value" "4.7k" (at 289.56 204.47000000000003 0) (effects (font (size 1.524 1.524))))
   (property "Footprint" "CountFidgetQ3:Resistor_SMD_R_0603_1608Metric" (at 289.56 209.55 0) (effects (font (size 1.27 1.27)) (hide yes))) (property "MPN" "RC0603FR-074K7L" (at 289.56 204.47000000000003 0) (effects (font (size 1.524 1.524)) (hide yes)))
   (property "Description" "1%,100mW" (at 289.56 209.55 0) (effects (font (size 1.27 1.27)) (hide yes))) (pin "1")(pin "2"))
(wire (pts (xy 279.4 209.55) (xy 271.78 209.55)) (stroke (width 0) (type default)))
(global_label "V3" (shape bidirectional) (at 271.78 209.55 180) (effects (font (size 1.524 1.524)) (justify right))
   (property "Intersheetrefs" "${INTERSHEET_REFS}" (at 271.78 209.55 0) (effects (font (size 1.27 1.27)) (hide yes))))
(wire (pts (xy 299.72 209.55) (xy 307.34 209.55)) (stroke (width 0) (type default)))
(global_label "OLED_SCL" (shape bidirectional) (at 307.34 209.55 0) (effects (font (size 1.524 1.524)) (justify left))
   (property "Intersheetrefs" "${INTERSHEET_REFS}" (at 307.34 209.55 0) (effects (font (size 1.27 1.27)) (hide yes))))
(symbol (lib_id "CountFidgetQ3:R27") (at 359.41 209.55 0) (unit 1) (exclude_from_sim no) (in_bom yes) (on_board yes) (dnp no) (property "Reference" "R27" (at 359.41 200.66000000000003 0) (effects (font (size 1.524 1.524)))) (property "Value" "4.7k" (at 359.41 204.47000000000003 0) (effects (font (size 1.524 1.524))))
   (property "Footprint" "CountFidgetQ3:Resistor_SMD_R_0603_1608Metric" (at 359.41 209.55 0) (effects (font (size 1.27 1.27)) (hide yes))) (property "MPN" "RC0603FR-074K7L" (at 359.41 204.47000000000003 0) (effects (font (size 1.524 1.524)) (hide yes)))
   (property "Description" "1%,100mW" (at 359.41 209.55 0) (effects (font (size 1.27 1.27)) (hide yes))) (pin "1")(pin "2"))
(wire (pts (xy 349.25 209.55) (xy 341.63 209.55)) (stroke (width 0) (type default)))
(global_label "V3" (shape bidirectional) (at 341.63 209.55 180) (effects (font (size 1.524 1.524)) (justify right))
   (property "Intersheetrefs" "${INTERSHEET_REFS}" (at 341.63 209.55 0) (effects (font (size 1.27 1.27)) (hide yes))))
(wire (pts (xy 369.57 209.55) (xy 377.19 209.55)) (stroke (width 0) (type default)))
(global_label "OLED_SDA" (shape bidirectional) (at 377.19 209.55 0) (effects (font (size 1.524 1.524)) (justify left))
   (property "Intersheetrefs" "${INTERSHEET_REFS}" (at 377.19 209.55 0) (effects (font (size 1.27 1.27)) (hide yes))))
(symbol (lib_id "CountFidgetQ3:R28") (at 289.56 250.19 0) (unit 1) (exclude_from_sim no) (in_bom yes) (on_board yes) (dnp no) (property "Reference" "R28" (at 289.56 241.3 0) (effects (font (size 1.524 1.524)))) (property "Value" "750k" (at 289.56 245.11 0) (effects (font (size 1.524 1.524))))
   (property "Footprint" "CountFidgetQ3:Resistor_SMD_R_0603_1608Metric" (at 289.56 250.19 0) (effects (font (size 1.27 1.27)) (hide yes))) (property "MPN" "RC0603FR-07750KL" (at 289.56 245.11 0) (effects (font (size 1.524 1.524)) (hide yes)))
   (property "Description" "1%,100mW; external IREF mode AD40 required." (at 289.56 250.19 0) (effects (font (size 1.27 1.27)) (hide yes))) (pin "1")(pin "2"))
(wire (pts (xy 279.4 250.19) (xy 271.78 250.19)) (stroke (width 0) (type default)))
(global_label "OLED_IREF" (shape bidirectional) (at 271.78 250.19 180) (effects (font (size 1.524 1.524)) (justify right))
   (property "Intersheetrefs" "${INTERSHEET_REFS}" (at 271.78 250.19 0) (effects (font (size 1.27 1.27)) (hide yes))))
(wire (pts (xy 299.72 250.19) (xy 307.34 250.19)) (stroke (width 0) (type default)))
(global_label "GND" (shape bidirectional) (at 307.34 250.19 0) (effects (font (size 1.524 1.524)) (justify left))
   (property "Intersheetrefs" "${INTERSHEET_REFS}" (at 307.34 250.19 0) (effects (font (size 1.27 1.27)) (hide yes)))))
